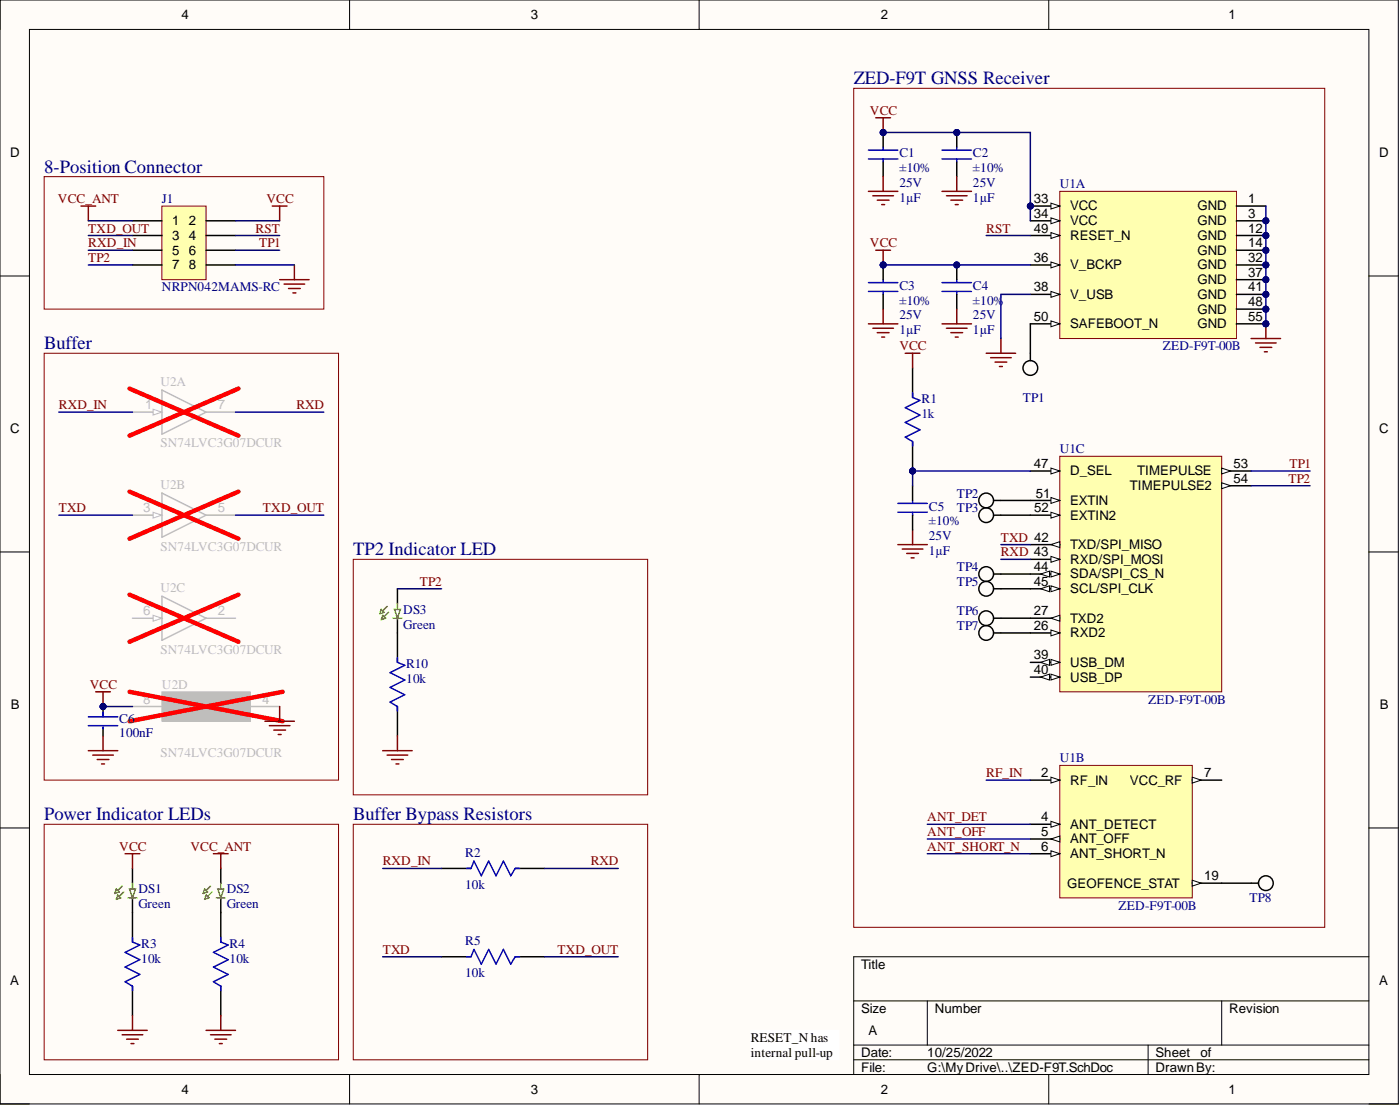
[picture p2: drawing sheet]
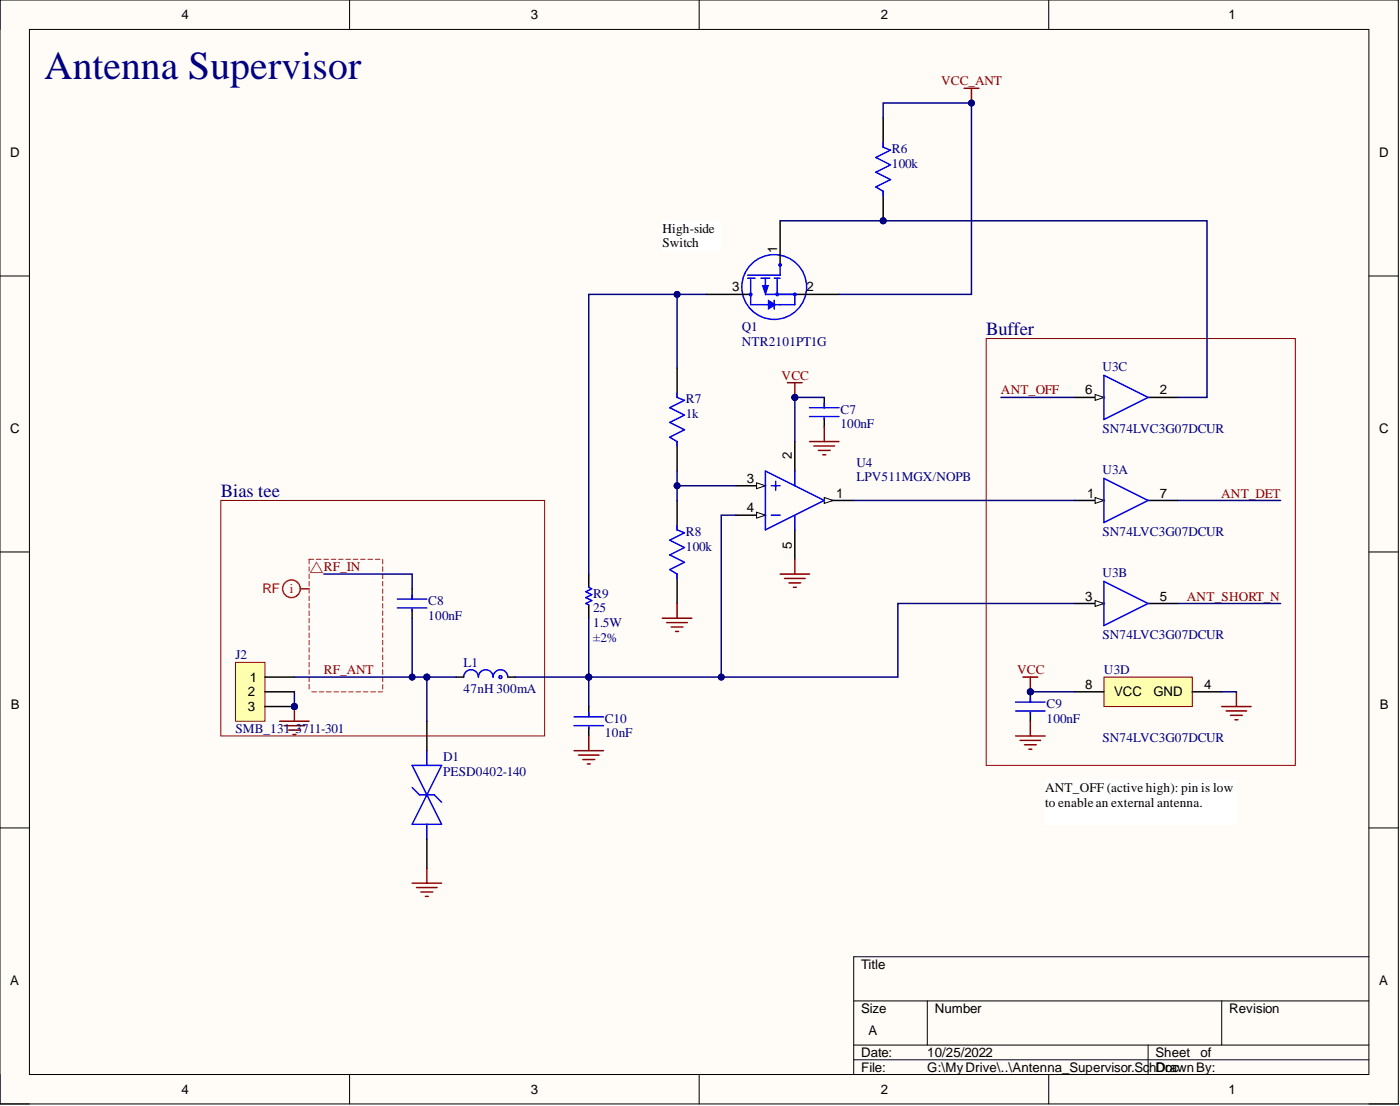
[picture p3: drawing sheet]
# Altium project GPS_MODULE_ZED-F9T-00B.PrjPcb
prjPCB_IPN: 844-02597-01; prjPCB_Revision: X1; prjProjectName: RCB-F9T; v_prjPCBA_IPN: 845-02981-01; v_prjPCBA_Revision: X1
3 sheets, 40 parts. Net scope: global (net labels, ports and power ports of the same name join across sheets).
Board file: GPS_MODULE_ZED-F9T.PcbDoc
Sheets:
  Table_of_Contents.SchDoc
  ZED-F9T.SchDoc
  Antenna_Supervisor.SchDoc

## Sheet Table_of_Contents.SchDoc
size A; sch_PageDescription: sch_PageDescription; sch_PageTitle: sch_PageTitle; Organization: ORGANIZATION; Address1: ADDRESS 1; Address2: ADDRESS 2; Address3: ADDRESS 3; Address4: ADDRESS 4; Revision: -; SheetNumber: 1; SheetTotal: 3; ENG_APP_DATE: --/--/--; DSN_APP_DATE: --/--/--; CHK_APP_DATE: --/--/--

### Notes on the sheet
- 01. Table of Contents
- 02. ZED-F9T
- 03. Antenna Supervisor Circuit

## Sheet ZED-F9T.SchDoc
size A; sch_PageDescription: sch_PageDescription; sch_PageTitle: sch_PageTitle; Organization: ORGANIZATION; Address1: ADDRESS 1; Address2: ADDRESS 2; Address3: ADDRESS 3; Address4: ADDRESS 4; Revision: -; SheetNumber: 2; SheetTotal: 3; ENG_APP_DATE: --/--/--; DSN_APP_DATE: --/--/--; CHK_APP_DATE: --/--/--; SPICEModelCachePCDZUYPJ: <root> / <DocumentId>PCDZUYPJ</DocumentId> / <CacheFrame Number="0"> / <Model Name="umk105bj104_v-f" Kind="CKT"> / <Text>* UMK105BJ104_V-F     SPICE MODEL  ( General Type ) / *-------------------------------------------------------------------------------------------------------- / * Model Generated by TAIYO YUDEN Corporation (http://www.ty-top.com) / * Version 1.0 / * TAIYO YUDEN Control No. 170508_120810 / * Copyright(c) 2012 TAIYO YUDEN CO.,LTD. All Rights Reserved. / *-------------------------------------------------------------------------------------------------------- / * / * Products Name : Multilayer Ceramic Capacitors / * / * Characteristics : / *     Capacitance : 0.1 uF , Rated Voltage : 50V , TCC : X5R / *     Case Size : 1.0 x 0.5 / 0.039 x 0.02 [mm/inch] , Thickness : 0.5 / 0.02 [mm/inch] / *     (Conditions: Temperature = 25 degC , DC Bias Current/Voltage = 0A / 0V) / * / * Frequency Range : 40Hz - 3GHz / * / * External Node Assignments : / * / *  1  o---¦ ¦---o  2 / * / *-------------------------------------------------------------------------------------------------------- / .SubCkt UMK105BJ104_V-F 1 2 / **************************** / C0 1 110 0.068998u / Cm 1 101 0.01292u / C1 101 102 0.041907u / Rc1 101 102 25.432k / C2 102 103 0.021417u / Rc2 102 103 1.1926k / C3 103 110 0.016759u / Rc3 103 110 12.415 / C2m 1 301 0.022631u / C21 301 302 0.1608u / Rc21 301 302 202.11k / C22 302 303 0.054305u / Rc22 302 303 87.274k / C23 303 304 0.14296u / Rc23 303 304 7.7387k / C24 304 305 0.08092u / Rc24 304 305 2.9339k / C25 305 306 0.04951u / Rc25 305 306 2.1733k / C26 306 307 0.043691u / Rc26 306 307 191.91 / C27 307 308 0.016759u / Rc27 307 308 147.23 / C28 308 309 5027.4p / Rc28 308 309 97.746 / C29 309 110 570.66p / Rc29 309 110 12.365 / Rp0 1 110 5G / L0 110 120 0.23341n / Lm 120 130 0.14222n / L1 120 121 0.036554n / RL1 121 130 1.698 / L2 120 122 0.11188n / RL2 122 130 0.33926 / L3 120 123 1.1401n / RL3 123 130 1.655 / CR 120 124 0.028892u / LR 124 125 0.10347n / RR 125 130 0.14446 / CL 130 140 2.048p / LL 130 140 0.1545n / RL 130 140 189.66 / Rs 140 2 26.069m / **************************** / .ends UMK105BJ104_V-F</Text> / </Model> / </CacheFrame> / </root>

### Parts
C1  Tolerance: ±10%  Voltage Rating: 25V  Capacitance: 1µF  [CAPC1005X055N]  (hidden comment: Murata_GRM155R61E105KA12D)
C2  Tolerance: ±10%  Voltage Rating: 25V  Capacitance: 1µF  [CAPC1005X055N]  (hidden comment: Murata_GRM155R61E105KA12D)
C3  Tolerance: ±10%  Voltage Rating: 25V  Capacitance: 1µF  [CAPC1005X055N]  (hidden comment: Murata_GRM155R61E105KA12D)
C4  Tolerance: ±10%  Voltage Rating: 25V  Capacitance: 1µF  [CAPC1005X055N]  (hidden comment: Murata_GRM155R61E105KA12D)
C5  Tolerance: ±10%  Voltage Rating: 25V  Capacitance: 1µF  [CAPC1005X055N]  (hidden comment: Murata_GRM155R61E105KA12D)
C6  100nF  [FP-0402-L_1_0_0_05-W_0_5-IPC_B]
DS1  Color: Green  [LEDS160X80X110-2N_LXFM0603-GR]  (hidden comment: Lumex_SML-LXFM0603SUGCTR)
DS2  Color: Green  [LEDS160X80X110-2N_LXFM0603-GR]  (hidden comment: Lumex_SML-LXFM0603SUGCTR)
DS3  Color: Green  [LEDS160X80X110-2N_LXFM0603-GR]  (hidden comment: Lumex_SML-LXFM0603SUGCTR)
J1  NRPN042MAMS-RC  [NRPN042MAMS-RC]
R1  1k  [FP-RMCF0402-MFG]
R2  10k  [FP-RMCF0402-IPC_C]
R3  10k  [FP-RMCF0402-IPC_C]
R4  10k  [FP-RMCF0402-IPC_C]
R5  10k  [FP-RMCF0402-IPC_C]
R10  10k  [FP-RMCF0402-IPC_C]
TP1  SMT_100DIA  [TP001V_SMT_100DIA]  (value not drawn)  (no BOM)
TP2  SMT_100DIA  [TP001V_SMT_100DIA]  (value not drawn)  (no BOM)
TP3  SMT_100DIA  [TP001V_SMT_100DIA]  (value not drawn)  (no BOM)
TP4  SMT_100DIA  [TP001V_SMT_100DIA]  (value not drawn)  (no BOM)
TP5  SMT_100DIA  [TP001V_SMT_100DIA]  (value not drawn)  (no BOM)
TP6  SMT_100DIA  [TP001V_SMT_100DIA]  (value not drawn)  (no BOM)
TP7  SMT_100DIA  [TP001V_SMT_100DIA]  (value not drawn)  (no BOM)
TP8  SMT_100DIA  [TP001V_SMT_100DIA]  (value not drawn)  (no BOM)
U1  ZED-F9T-00B  [GPS_ZED-F9T]  (parts A,B,C of 3)
U2  SN74LVC3G07DCUR  [DCU0008A_N]  (parts A,B,C,D of 4)

### Blocks framed on the sheet
ZED-F9T GNSS Receiver: C1-C5 R1 TP1-TP8 U1
8-Position Connector: J1
Buffer: C6 U2
TP2 Indicator LED: DS3 R10
Power Indicator LEDs: DS1 DS2 R3 R4
Buffer Bypass Resistors: R2 R5

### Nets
GND: C1.2 C2.2 C3.2 C4.2 C5.2 C6.2 J1.8 R3.1 R4.1 R10.1 U1.1(GND) U1.3(GND) U1.12(GND) U1.14(GND) U1.32(GND) U1.37(GND) U1.38(V_USB) U1.41(GND) U1.48(GND) U1.55(GND) U2.4(GND)
VCC: C1.1 C2.1 C3.1 C4.1 C6.1 DS1.A(Anode) J1.2 R1.2 U1.33(VCC) U1.34(VCC) U1.36(V_BCKP) U2.8(VCC)
VCC_ANT: DS2.A(Anode) J1.1
ANT_DET: U1.4(ANT_DETECT)
ANT_OFF: U1.5(ANT_OFF)
ANT_SHORT_N: U1.6(ANT_SHORT_N)
RF_IN: U1.2(RF_IN)
RST: J1.4 U1.49(RESET_N)
RXD: R2.1 U1.43(RXD/SPI_MOSI) U2.7(1Y)
RXD_IN: J1.5 R2.2 U2.1(1A)
TP1: J1.6 U1.53(TIMEPULSE)
TP2: DS3.A(Anode) J1.7 U1.54(TIMEPULSE2)
TXD: R5.2 U1.42(TXD/SPI_MISO) U2.3(2A)
TXD_OUT: J1.3 R5.1 U2.5(2Y)
NetC5_1: C5.1 R1.1 U1.47(D_SEL)
NetDS1_K: DS1.K(Cathode) R3.2
NetDS2_K: DS2.K(Cathode) R4.2
NetDS3_K: DS3.K(Cathode) R10.2
NetTP1_1: TP1.1 U1.50(SAFEBOOT_N)
NetTP2_1: TP2.1 U1.51(EXTIN)
NetTP3_1: TP3.1 U1.52(EXTIN2)
NetTP4_1: TP4.1 U1.44(SDA/SPI_CS_N)
NetTP5_1: TP5.1 U1.45(SCL/SPI_CLK)
NetTP6_1: TP6.1 U1.27(TXD2)
NetTP7_1: TP7.1 U1.26(RXD2)
NetTP8_1: TP8.1 U1.19(GEOFENCE_STAT)

Not connected (* = marked no-connect by the designer): U1 7(VCC_RF)* 39(USB_DM)* 40(USB_DP)*; U2 2(3Y)* 6(3A)*

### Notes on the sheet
- RESET_N has internal pull-up

## Sheet Antenna_Supervisor.SchDoc
size A; sch_PageDescription: sch_PageDescription; sch_PageTitle: sch_PageTitle; Organization: ORGANIZATION; Address1: ADDRESS 1; Address2: ADDRESS 2; Address3: ADDRESS 3; Address4: ADDRESS 4; Revision: -; SheetNumber: 3; SheetTotal: 3; ENG_APP_DATE: --/--/--; DSN_APP_DATE: --/--/--; CHK_APP_DATE: --/--/--; SPICEModelCachePIVZSDOR: <root> / <DocumentId>PIVZSDOR</DocumentId> / <CacheFrame Number="0"> / <Model Name="umk105bj104_v-f" Kind="CKT"> / <Text>* UMK105BJ104_V-F     SPICE MODEL  ( General Type ) / *-------------------------------------------------------------------------------------------------------- / * Model Generated by TAIYO YUDEN Corporation (http://www.ty-top.com) / * Version 1.0 / * TAIYO YUDEN Control No. 170508_120810 / * Copyright(c) 2012 TAIYO YUDEN CO.,LTD. All Rights Reserved. / *-------------------------------------------------------------------------------------------------------- / * / * Products Name : Multilayer Ceramic Capacitors / * / * Characteristics : / *     Capacitance : 0.1 uF , Rated Voltage : 50V , TCC : X5R / *     Case Size : 1.0 x 0.5 / 0.039 x 0.02 [mm/inch] , Thickness : 0.5 / 0.02 [mm/inch] / *     (Conditions: Temperature = 25 degC , DC Bias Current/Voltage = 0A / 0V) / * / * Frequency Range : 40Hz - 3GHz / * / * External Node Assignments : / * / *  1  o---¦ ¦---o  2 / * / *-------------------------------------------------------------------------------------------------------- / .SubCkt UMK105BJ104_V-F 1 2 / **************************** / C0 1 110 0.068998u / Cm 1 101 0.01292u / C1 101 102 0.041907u / Rc1 101 102 25.432k / C2 102 103 0.021417u / Rc2 102 103 1.1926k / C3 103 110 0.016759u / Rc3 103 110 12.415 / C2m 1 301 0.022631u / C21 301 302 0.1608u / Rc21 301 302 202.11k / C22 302 303 0.054305u / Rc22 302 303 87.274k / C23 303 304 0.14296u / Rc23 303 304 7.7387k / C24 304 305 0.08092u / Rc24 304 305 2.9339k / C25 305 306 0.04951u / Rc25 305 306 2.1733k / C26 306 307 0.043691u / Rc26 306 307 191.91 / C27 307 308 0.016759u / Rc27 307 308 147.23 / C28 308 309 5027.4p / Rc28 308 309 97.746 / C29 309 110 570.66p / Rc29 309 110 12.365 / Rp0 1 110 5G / L0 110 120 0.23341n / Lm 120 130 0.14222n / L1 120 121 0.036554n / RL1 121 130 1.698 / L2 120 122 0.11188n / RL2 122 130 0.33926 / L3 120 123 1.1401n / RL3 123 130 1.655 / CR 120 124 0.028892u / LR 124 125 0.10347n / RR 125 130 0.14446 / CL 130 140 2.048p / LL 130 140 0.1545n / RL 130 140 189.66 / Rs 140 2 26.069m / **************************** / .ends UMK105BJ104_V-F</Text> / </Model> / </CacheFrame> / </root>

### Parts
C7  100nF  [FP-0402-L_1_0_0_05-W_0_5-IPC_B]
C8  100nF  [FP-0402-L_1_0_0_05-W_0_5-IPC_B]
C9  100nF  [FP-0402-L_1_0_0_05-W_0_5-IPC_B]
C10  10nF  [FP-GRM033-0_03-IPC_B]
D1  PESD0402-140  [FP-PESD0402-MFG]
J2  SMB_131-3711-301  [CONN_131-3711-301]
L1  47nH 300mA  [FP-LQG15HH_02-IPC_B]
Q1  Manufacturer Part Number: NTR2101PT1G  [SOT23_3pins_300x140x112]  (hidden comment: onsemi_NTR2101PT1G)
R6  100k  [FP-RMCF0402-IPC_C]
R7  1k  [FP-RMCF0402-MFG]
R8  100k  [FP-RMCF0402-IPC_C]
R9  Resistance: 25  Power (Watts): 1.5W  Tolerance: ±2%  [RESC1608X055N]  (hidden comment: Vishay_RCP0603W25R0GEB)
U3  SN74LVC3G07DCUR  [DCU0008A_N]  (parts A,B,C,D of 4)
U4  LPV511MGX/NOPB  [DCK0005A_N]

### Blocks framed on the sheet
Buffer: C9 U3
Bias tee: C8 J2 L1

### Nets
GND: C7.2 C9.2 C10.2 D1.1 J2.2 J2.3 R8.1 U3.4(GND) U4.5(V+)
VCC: C7.1 C9.1 U3.8(VCC) U4.2(V-)
VCC_ANT: Q1.2(S) R6.2
ANT_DET: U3.7(1Y)
ANT_OFF: U3.6(3A)
ANT_SHORT_N: U3.5(2Y)
RF_ANT: C8.2 D1.2 J2.1 L1.2
RF_IN: C8.1
NetC10_1: C10.1 L1.1 R9.2 U3.3(2A) U4.4(IN-)
NetQ1_1: Q1.1(G) R6.1 U3.2(3Y)
NetQ1_3: Q1.3(D) R7.2 R9.1
NetR7_1: R7.1 R8.2 U4.3(IN+)
NetU3_1: U3.1(1A) U4.1(OUT)

### Layout directives
net class RF: RF_ANT, RF_IN

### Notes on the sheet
- Antenna Supervisor
- (near Q1) High-side Switch
- ANT_OFF (active high): pin is low to enable an external antenna.

## Nets that join several sheets
GND: ZED-F9T (21 pins), Antenna_Supervisor (9 pins)
VCC: ZED-F9T (12 pins), Antenna_Supervisor (C7.1 C9.1 U3.8 U4.2)
VCC_ANT: ZED-F9T (DS2.A J1.1), Antenna_Supervisor (Q1.2 R6.2)
ANT_DET: ZED-F9T (U1.4), Antenna_Supervisor (U3.7)
ANT_OFF: ZED-F9T (U1.5), Antenna_Supervisor (U3.6)
ANT_SHORT_N: ZED-F9T (U1.6), Antenna_Supervisor (U3.5)
RF_IN: ZED-F9T (U1.2), Antenna_Supervisor (C8.1)

## Assembly variants
V1I1: not fitted U2
